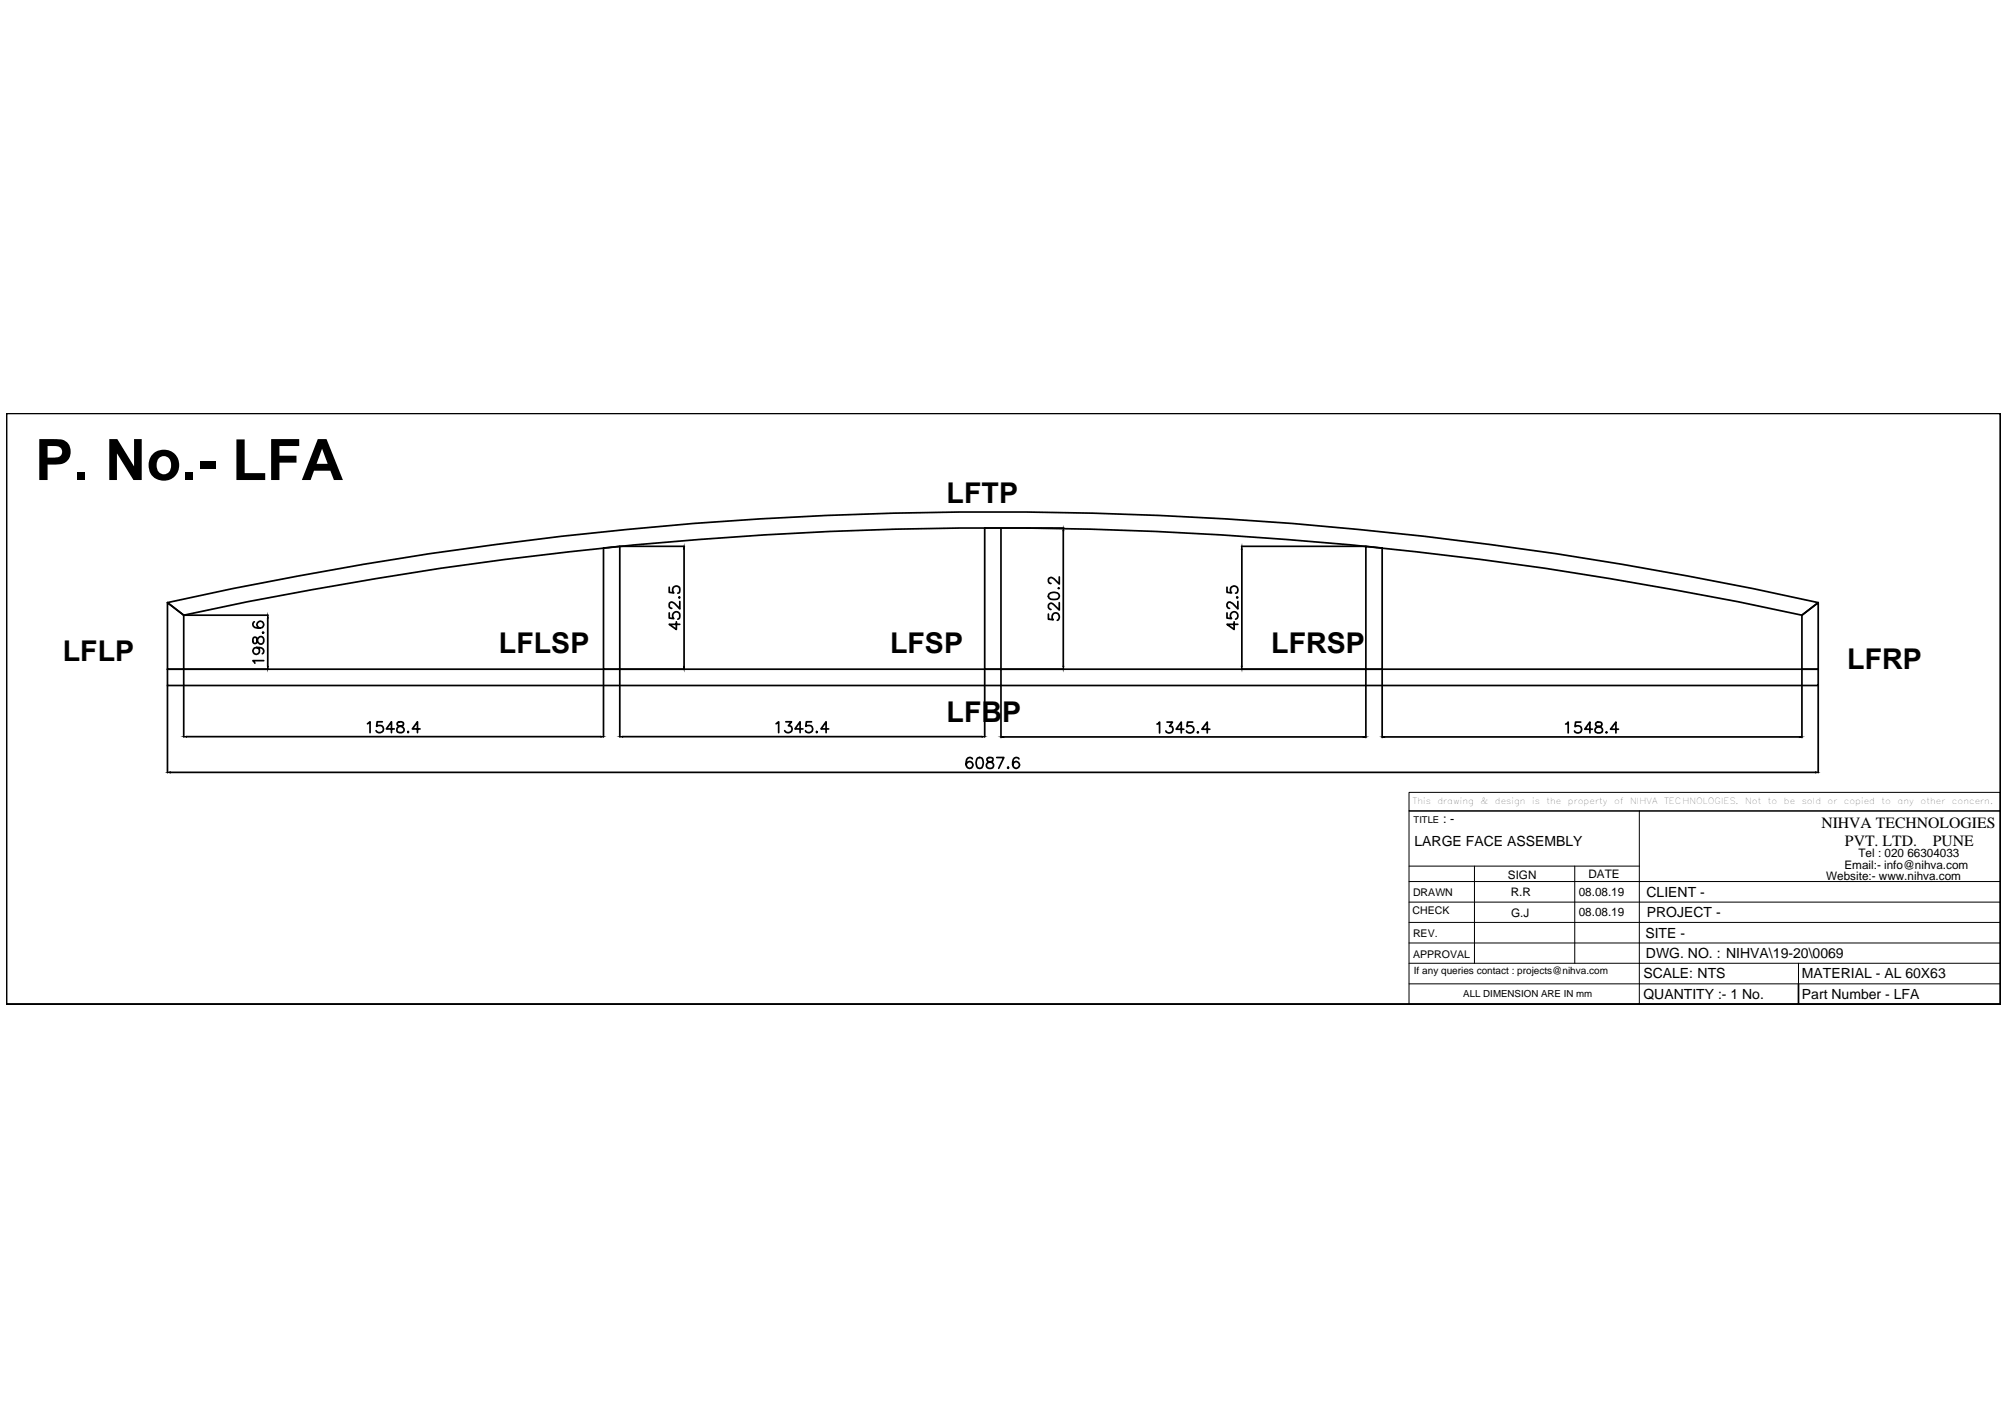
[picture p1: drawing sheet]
<svg xmlns="http://www.w3.org/2000/svg" width="297mm" height="210mm" viewBox="0 0 297 210" stroke-linecap="round" stroke-linejoin="round" font-family="sans-serif">
<!-- layer: 0 -->
<g fill="none" stroke="#000" stroke-width=".25">
<path d="M1 61.2h295.3v87.5h-295.3zM148.3 78.2h9.3M157.5 78.6v20.1M24.8 99.1h244.6v2.4h-244.6zM27.2 91.1h12.5M37.5 94.5a.61 .61 0 0 0 .2 .8l.3-.1 .1-.1a.72 .72 0 0 1 .7-.8l.1 .1a.64 .64 0 0 1-.1 1 .81 .81 0 0 1-.8-.9l-.2-.1zM37.7 92.1a.47 .47 0 0 0-.2 .5 .47 .47 0 0 0 .3 .3 1.08 1.08 0 0 0 1.2-.1 .51 .51 0 0 0-.3-.7 .51 .51 0 0 0-.6 .3 .51 .51 0 0 0 .4 .6M38 95.9a.51 .51 0 0 1 .4 .7 .51 .51 0 0 1-.8 .2 .51 .51 0 0 1 .1-.8 1.1 1.1 0 0 1 1.4 .4l-.1 .4h-.1M38.9 93.7l.1-.1 .1 .1-.1 .1zM39.1 97.9h-1.6l.3 .3M39.7 91.6v7.1M39.7 99.1h-12.5v10.1"/>
<path d="M89.4 99.1v10.1M91.8 80.9h9.6M99.1 90.8v.8h.7a.58 .58 0 0 1 0-.8 .58 .58 0 0 1 .9 .1 .58 .58 0 0 1-.3 .8M99.1 87v.7l.7 .1a.57 .57 0 0 1-.1-.8 .57 .57 0 0 1 .9 0 .57 .57 0 0 1-.2 .9M100.2 92.1v1.1l-1.1-.7h1.6M100.7 88.4v.2l-.1-.1zM100.7 89.1v1.1l-.8-.8a.44 .44 0 0 0-.4-.2 .44 .44 0 0 0-.4 .3l.1 .4 .3 .2M101.3 81.4v17.3M101.4 99.1h-9.6v10.1M145.9 99.1v10.1M155.3 91v.7l.7 .1a.58 .58 0 0 1 0-.9 .58 .58 0 0 1 .9 .2 .58 .58 0 0 1-.3 .8M155.4 88a.99 .99 0 0 1 1.5 .2l-.1 .4a1.3 1.3 0 0 1-1.4 0l-.1-.2z"/>
<path d="M156.8 87.1l.1 .1h-.1zM156.9 89.3v1.1l-.9-1a.4 .4 0 0 0-.7 .2v.4l.4 .3M156.9 85.5v1l-.7-.7a.47 .47 0 0 0-.5-.3 .47 .47 0 0 0-.4 .3l.1 .5 .3 .1M157.6 99.1h-9.3v10.1M181.8 90.8v.8h.7a.58 .58 0 0 1-.1-.8 .58 .58 0 0 1 .9 .1 .58 .58 0 0 1-.3 .8M181.8 87v.7l.7 .1a.57 .57 0 0 1-.1-.8 .57 .57 0 0 1 .8 0 .57 .57 0 0 1-.2 .9M182.8 92.1v1.1l-1-.7h1.6M183.3 88.4l.1 .1-.1 .1-.1-.1zM183.4 89.1v1.1l-.8-.8a.53 .53 0 0 0-.7-.1l-.1 .2v.3l.1 .2 .3 .1M183.9 99.1h18.5v10.1M183.9 80.9h18.5M184 81.4v17.3"/>
<path d="M204.8 99.1v10.1M267 99.1v10.1M24.8 101.5v13M25.2 114.4h243.8M27.6 109.1h61.4M54.4 107.2l.4-.3v1.6M56.6 106.9h-.7l-.1 .7a.58 .58 0 0 1 .9 0 .58 .58 0 0 1-.1 .9 .58 .58 0 0 1-.9-.3M58.4 108h-1.2l.8-1.1v1.6M58.9 107l-.1 .3 .1 .2h.2a.61 .61 0 0 1 .6 .2 .61 .61 0 0 1 .1 .7 .55 .55 0 0 1-.6 .1 .55 .55 0 0 1-.4-.5 .85 .85 0 0 1 .9-.5l.1-.4a.61 .61 0 0 0-.9-.1zM60.5 108.4v.1zM62.2 108h-1.1l.7-1.1v1.6M92.2 109.1h53.3"/>
<path d="M115 107.2l.4-.3v1.6M116.4 106.9h.9l-.5 .6a.55 .55 0 0 1 .5 .8 .55 .55 0 0 1-.9 .1l-.2-.2M119 108h-1.2l.7-1.1v1.6M120.2 106.9h-.7l-.1 .7a.58 .58 0 0 1 .8 0 .58 .58 0 0 1 0 .8 .58 .58 0 0 1-.8 0l-.1-.2M121 108.4h.1l-.1 .1zM122.8 108h-1.2l.8-1.1v1.6M144.1 112.4a.47 .47 0 0 0-.5-.2 .47 .47 0 0 0-.4 .3 .94 .94 0 0 0 .4 1.3 .5 .5 0 0 0 .5-.4 .5 .5 0 0 0-.4-.6 .5 .5 0 0 0-.6 .5M144.8 112.3a.51 .51 0 0 1 .8 .2 1.38 1.38 0 0 1-.1 1.2 .5 .5 0 0 1-.8-.2 1.28 1.28 0 0 1 .1-1.2zM146.3 112.3a.3 .3 0 0 0 .1 .5 .66 .66 0 0 1 .8 .7 .52 .52 0 0 1-.7 .3 .52 .52 0 0 1-.3-.7l.7-.3a.33 .33 0 0 0 .2-.5l-.3-.1zM147.7 112.2h1l-.7 1.6M148.7 109.2h53.2M149.3 113.7h.1v.1z"/>
<path d="M151 112.4a.47 .47 0 0 0-.5-.2 .47 .47 0 0 0-.4 .3 .94 .94 0 0 0 .4 1.3 .5 .5 0 0 0 .5-.4 .5 .5 0 0 0-.4-.6 .5 .5 0 0 0-.6 .5M171.4 107.3l.4-.3v1.6M172.9 107h.8l-.4 .6h.2a.54 .54 0 0 1 .1 .9 .54 .54 0 0 1-.9-.2M175.4 108h-1.2l.8-1v1.6M176.7 107h-.8v.6a.58 .58 0 0 1 .8 0 .58 .58 0 0 1-.1 .9 .58 .58 0 0 1-.8-.2M177.4 108.5h.1v.1zM179.2 108h-1.1l.8-1v1.6M205.1 109.2h61.5M231.9 107.3l.4-.3v1.6M234.2 107h-.8l-.1 .6a.56 .56 0 0 1 .9 0 .56 .56 0 0 1-.1 .9 .56 .56 0 0 1-.8-.2M235.9 108h-1.1l.7-1v1.6M236.5 107a.33 .33 0 0 0 .1 .6 .55 .55 0 0 1 .7 .2 .55 .55 0 0 1-.1 .7 .66 .66 0 0 1-.9-.2 .63 .63 0 0 1 .8-.7 .33 .33 0 0 0 .1-.6h-.2z"/>
<path d="M237.9 108.5h.2l-.1 .1zM239.8 108h-1.2l.8-1v1.6M269.4 101.5v13M1 148.7h295.3M266.4 145.7v3"/>
</g>
<path d="M208.7 117.4h87.6v31.3h-87.6v-28.6h87.6h-87.6zM208.7 139.7h87.6M208.7 136.6h87.6M208.7 133.6h87.6M208.7 130.6h87.6M208.7 128.3h34.2M218.4 128.3v14.4M233.3 128.3v14.4M242.9 120.1v28.6M208.7 142.7h87.6M208.7 145.7h87.6M266.4 142.7v3" fill="none" stroke="#000" stroke-width=".15"/>
<!-- layer: SEGMENT PROFILE 2 -->
<path d="M145.9 78.2h2.4v20.9h-2.4zM24.8 89.3a562.9 562.9 0 0 1 244.6 0l-2.4 1.8a562 562 0 0 0-239.8 0zM24.8 89.3l2.4 1.8v8h-2.4zM89.4 81.2l2.4-.3v18.2h-2.4zM202.4 80.9l2.4 .3v17.9h-2.4zM267 91.1l2.4-1.8v9.8h-2.4z" fill="none" stroke="#000" stroke-width=".25"/>
<!-- layer: 0 -->
<g fill="#000" stroke="#000" stroke-width=".15">
<path d="M157.5 78.2l.1 .4h-.1zM39.6 98.7h.2l-.1 .4zM39.7 91.1l.1 .5h-.2zM101.3 98.7h.1l-.1 .4zM101.3 80.9l.1 .5h-.1zM157.5 98.7h.1l-.1 .4zM183.9 98.7h.1v.4zM184 80.9v.5h-.1zM24.8 114.4l.4-.1v.2zM27.2 109.1h.4v.1zM89 109.1h.4l-.4 .1zM91.8 109.1h.4v.1z"/>
<path d="M145.5 109.1h.4l-.4 .1zM148.3 109.2l.4-.1v.1zM201.9 109.1l.5 .1h-.5zM204.8 109.2l.3-.1v.1zM266.6 109.1l.4 .1h-.4zM269 114.3l.4 .1-.4 .1z"/>
</g>
<text font-size="8.5" x="5.2" y="71.1">P. No.- LFA</text>
<g font-size="4.2">
<text x="140.2" y="74.5">LFTP</text>
<text x="9.3" y="97.9">LFLP</text>
<text x="73.9" y="96.7">LFLSP</text>
<text x="131.9" y="96.7">LFSP</text>
<text x="188.3" y="96.7">LFRSP</text>
<text x="273.7" y="99">LFRP</text>
<text x="140.2" y="107">LFBP</text>
</g>
<g font-size="2.3">
<text x="269.8" y="122.6">NIHVA TECHNOLOGIES</text>
<text x="273.3" y="125.3">PVT. LTD.</text>
<text x="286.3" y="125.3">PUNE</text>
</g>
<g font-size="2.1">
<text x="209.5" y="125.4">LARGE FACE ASSEMBLY</text>
<text x="243.9" y="132.9">CLIENT -</text>
<text x="244" y="135.9">PROJECT -</text>
<text x="243.8" y="138.9">SITE -</text>
<text x="243.8" y="141.9">DWG. NO. : NIHVA\19-20\0069</text>
<text x="243.5" y="144.9">SCALE: NTS</text>
<text x="243.5" y="148">QUANTITY :- 1 No.</text>
<text x="267" y="144.9">MATERIAL - AL 60X63</text>
<text x="267" y="147.9">Part Number - LFA</text>
</g>
<text font-size="1.9" x="213.8" y="121.9">: -</text>
<g font-size="1.7">
<text x="223.4" y="130.2">SIGN</text>
<text x="235.3" y="130.1">DATE</text>
<text x="270.6" y="130.4">Website:- www.nihva.com</text>
<text x="273.3" y="128.7">Email:- info@nihva.com</text>
<text x="275.3" y="127">Tel : 020 66304033</text>
<text x="223.8" y="132.8">R.R</text>
<text x="223.9" y="135.9">G.J</text>
<text x="233.9" y="132.7">08.08.19</text>
<text x="233.9" y="135.7">08.08.19</text>
</g>
<g font-size="1.6">
<text x="209.3" y="135.4">CHECK</text>
<text x="209.3" y="132.7">DRAWN</text>
<text x="209.3" y="138.8">REV.</text>
<text x="209.3" y="141.8">APPROVAL</text>
</g>
<text font-size="1.5" x="209.5" y="144.3">If any queries contact : projects@nihva.com</text>
<g font-size="1.4">
<text x="209.4" y="121.9">TITLE</text>
<text x="216.8" y="147.7">ALL DIMENSION ARE IN mm</text>
</g>
<g font-size="1.3">
<text x="209.3" y="119.1">This</text>
<text x="213" y="119.1">drawing</text>
<text x="219.3" y="119.1">&amp;</text>
<text x="221.5" y="119.1">design</text>
<text x="227" y="119.1">is</text>
<text x="229.1" y="119.1">the</text>
<text x="232.3" y="119.1">property</text>
<text x="239.1" y="119.1">of</text>
<text x="241.5" y="119.1">NIHVA</text>
<text x="246.5" y="119.1">TECHNOLOGIES.</text>
<text x="258.5" y="119.1">Not</text>
<text x="261.9" y="119.1">to</text>
<text x="264.3" y="119.1">be</text>
<text x="266.9" y="119.1">sold</text>
<text x="270.8" y="119.1">or</text>
<text x="273.2" y="119.1">copied</text>
<text x="278.7" y="119.1">to</text>
<text x="281.1" y="119.1">any</text>
<text x="284.5" y="119.1">other</text>
<text x="289.2" y="119.1">concern.</text>
</g>
</svg>
